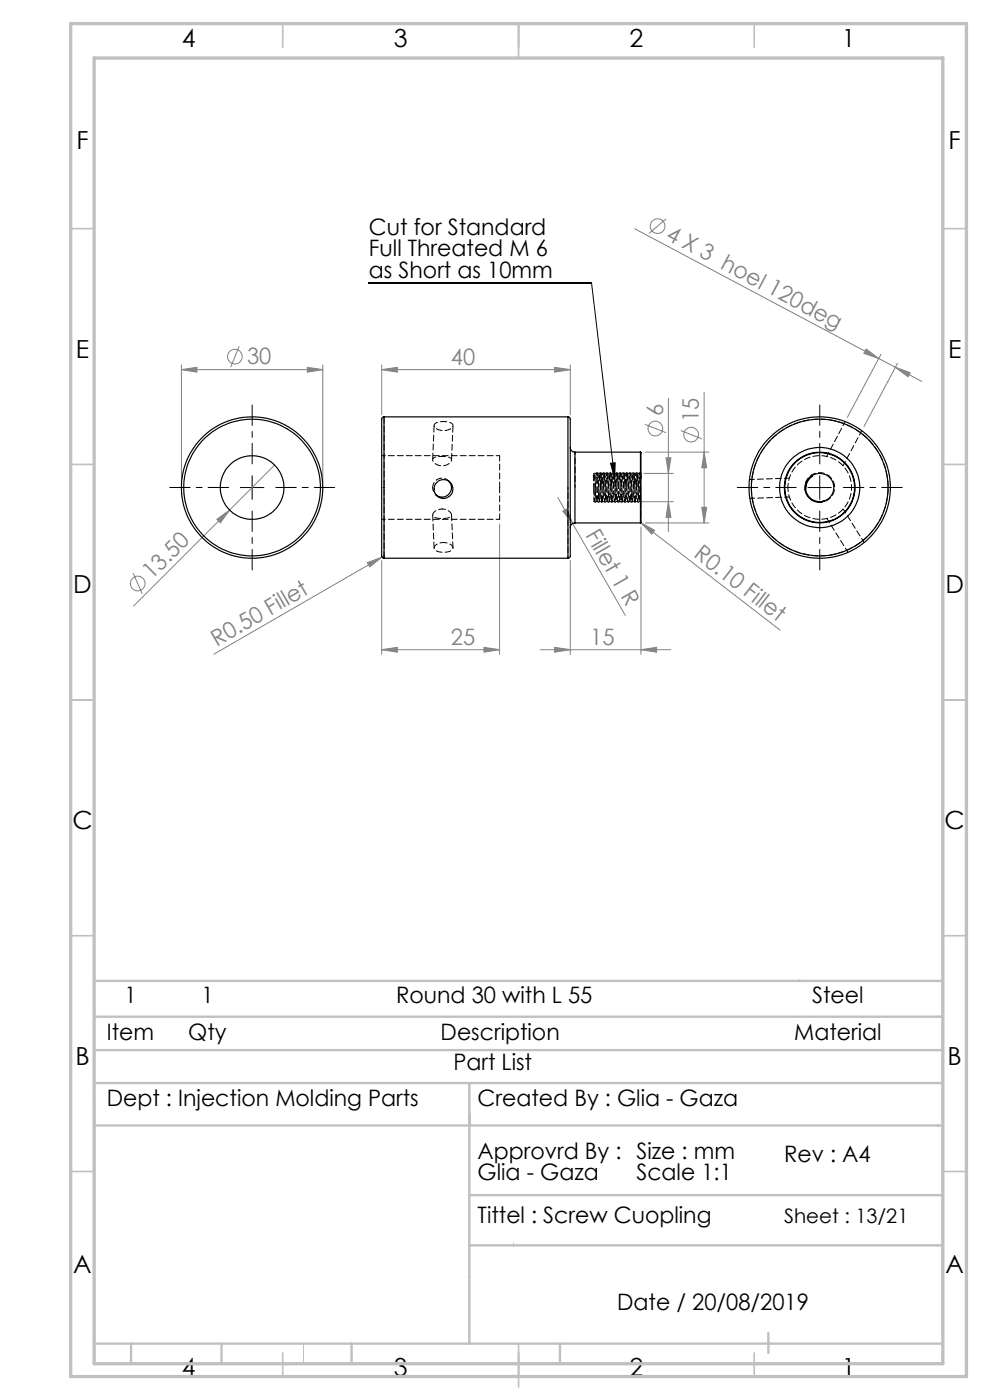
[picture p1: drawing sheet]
<svg xmlns="http://www.w3.org/2000/svg" width="210mm" height="297mm" viewBox="0 0 210 297" stroke-linecap="round" stroke-linejoin="round" font-family="sans-serif">
<g fill="none" stroke="#808080" stroke-width=".21">
<path d="M134.7 48.5l51.7 27.6M141.3 46.4l-3.6 3.1M38.5 78.4l3.3-.5v1zM38.5 78.4h30M38.5 77.4v25M50.7 73.4l-1.8 4.5M65.2 77.9l3.3 .5-3.3 .5zM68.5 77.4v25M81 78.4l3.3-.5v1zM81 77.4v10.5M81 78.4h40M117.7 77.9l3.3 .5-3.3 .5z"/>
<path d="M121 77.4v10.5M183.7 74l2.7 2.1-3.2-1.1zM186.4 76.1l3.5 1.8M186.9 75.2l-7.2 13.3M189.9 77.9l5.6 3M189.9 77.9l3.2 1.2-.5 .8zM190.4 77l-7.1 13.5M58.2 98.7l-29.9 29.9M136.8 90l4.5 1.8M136.9 95.9h13.5M141.3 97.1h1l-.5 3.3zM141.8 84.5v28.3"/>
<path d="M144.4 91.3l4.4 1.8M149.4 95.9l.5 3.3h-1zM149.4 83.2v27.7M46 110.2l2.7-2-2 2.7zM77.9 119.4l3.1-1.2-2.6 2.1zM81 118.9v19.9M81 118.2l-35.6 20.6M81.5 117.9l-.5 .3M106 111.2v27.6M118.3 105.5l14.3 25.1M119.4 108.4l.9-.5 1.2 3.2zM121 118.9v19.9"/>
<path d="M135.9 110.8l.1 .1M136 110.9l2.9 1.6-.6 .8zM136 111.8v27M136 110.9l29.5 22.8M136.2 106.4h6.6M136.6 100.4h6.2M136.9 110.9h13.5M141.8 106.4l.5 3.3h-1zM148.9 107.6h1l-.5 3.3zM28.3 121.6l1.9 4.4M81 137.8l3.3-.5v1.1zM81 137.8h25"/>
<path d="M102.7 137.3l3.3 .5-3.3 .6zM114.6 137.8h27.7M117.7 137.3l3.3 .5-3.3 .6zM136 137.8l3.3-.5v1.1z"/>
<circle cx="139.5" cy="48" r="1.55"/>
<circle cx="49.8" cy="75.7" r="1.55"/>
<circle cx="139" cy="90.9" r="1.55"/>
<circle cx="146.6" cy="92.2" r="1.55"/>
<circle cx="29.2" cy="123.8" r="1.55"/>
</g>
<path d="M78.2 60.1l47.3-.1 4.9 41.5M129.5 98.3l1-.1-.1 3.3zM51 103.4h5M53.5 100.9v5M171.4 103.4h5M173.9 100.9v5" fill="none" stroke="#000" stroke-width=".21"/>
<path d="M53.5 98.4v-12.5M173.9 98.4v-12.5M48.5 103.4h-12.5M53.5 108.4v12.5M58.5 103.4h12.5M168.9 103.4h-12.5M173.9 108.4v12.5M178.9 103.4h12.5" fill="none" stroke="#000" stroke-width=".21" stroke-dasharray="15.2 1.3 1.3 1.3" stroke-dashoffset="10.9"/>
<path d="M169.6 207.8l.2 .3M99.6 229.8v23.7M108.9 263.7v.7M64.4 285v4.3" fill="none" stroke="#c0c0c0" stroke-width=".21"/>
<g fill="none" stroke="#c0c0c0" stroke-width=".35">
<path d="M60 5v5M110 5v7.3M160 5v5M15 48.5h5M200 48.5h5M15 98.5h5M200 98.5h5M15 148.5h5M200 148.5h5M15 198.5h5M200 198.5h5M15 248.5h5"/>
<path d="M200 248.5h5M60 287v5M110 285v9.3M160 287v5"/>
</g>
<g fill="none" stroke="#c0c0c0" stroke-width=".5">
<path d="M20 215.7h180M20 208.1h180M20 229.8h180M20 234v55.3M20 238.8h180M20 222.8h180M99.6 229.8v55.2M99.6 253.5h100.4M99.6 264.2h100.4M20 285h180M27.8 285v4.3M47 285v4.3"/>
<path d="M74.6 285v4.3M118.8 285v4.3M163 282.8v4.2"/>
</g>
<path d="M15 5h190v287h-190zM20 12.3h180v277h-180z" fill="none" stroke="#c0c0c0" stroke-width=".7"/>
<path d="M129.5 98.3l1-.1-.1 3.3z" fill="#000"/>
<g fill="#808080">
<path d="M77.9 119.4l3.1-1.2-2.6 2.1z"/>
<path d="M46 110.2l2.7-2-2 2.7z"/>
<path d="M119.4 108.4l.9-.5 1.2 3.2z"/>
<path d="M136 110.9l2.9 1.6-.6 .8z"/>
<path d="M189.9 77.9l3.2 1.2-.5 .8zM183.7 74l2.7 2.1-3.2-1.1z"/>
<path d="M117.7 77.9l3.3 .5-3.3 .5zM81 78.4l3.3-.5v1z"/>
<path d="M117.7 137.3l3.3 .5-3.3 .6zM136 137.8l3.3-.5v1.1zM81 137.8l3.3-.5v1.1zM102.7 137.3l3.3 .5-3.3 .6zM38.5 78.4l3.3-.5v1zM65.2 77.9l3.3 .5-3.3 .5z"/>
<path d="M149.4 95.9l.5 3.3h-1zM148.9 107.6h1l-.5 3.3zM141.3 97.1h1l-.5 3.3zM141.8 106.4l.5 3.3h-1z"/>
</g>
<g fill="none" stroke="#000" stroke-width=".25">
<path d="M81.5 88.4l-.3 .1-.2 .3v29.2l.2 .4h.3M81.5 88.4v30M81.5 88.4h39M120.5 88.4l.3 .2a21.3 21.3 0 0 1 .2 5.3v20.3a13 13 0 0 1-.2 4.1l-.3 .1M120.5 88.4v30M121 94.9a.96 .96 0 0 0 1 1M122 95.9v15M122 95.9h13.9M135.9 95.9v15M81.5 118.4h39M95.2 102.2a1.99 1.99 0 0 1 0 2.6 1.99 1.99 0 0 1-2.7 .3M122 110.9a.96 .96 0 0 0-1 1"/>
<path d="M122 110.9h13.9M171.9 101.2a2.98 2.98 0 0 0-.6 3.8 2.98 2.98 0 0 0 3.6 1.3M172.3 100.9l.1 .1zM172.4 101a3.3 3.3 0 0 0-1.5 2.7"/>
<circle cx="53.5" cy="103.4" r="6.7"/>
<circle cx="53.5" cy="103.4" r="14.5"/>
<circle cx="53.5" cy="103.4" r="15"/>
<circle cx="94.1" cy="103.7" r="1.99"/>
<circle cx="173.8" cy="103.4" r="3"/>
<circle cx="173.9" cy="103.4" r="7.4"/>
<circle cx="173.9" cy="103.4" r="7.5"/>
<circle cx="173.9" cy="103.4" r="14.5"/>
<circle cx="173.9" cy="103.4" r="15"/>
<circle cx="173.9" cy="103.4" r="8.5"/>
</g>
<path d="M93.8 96.8l-1 .1a.8 .8 0 0 0-1 .5 .8 .8 0 0 0 .6 1 2.15 2.15 0 0 0 3.4-.9l-.6-.5-1.4-.2M106 96.7h-25M81 110.2h25M93.8 108a1.79 1.79 0 0 0-2 1.3 2.31 2.31 0 0 0 2.3 .7 1.34 1.34 0 0 0 1.7-.9 2 2 0 0 0-2-1.1M94.1 115.1a1.68 1.68 0 0 0-2 1.3 2.83 2.83 0 0 0 3.3 .6 .78 .78 0 0 0 .7-.8 .78 .78 0 0 0-.7-.8l-1.3-.3" fill="none" stroke="#000" stroke-width=".21" stroke-dasharray="1.3 .6" stroke-dashoffset=".5"/>
<path d="M94.1 89.4l-1.1 .1a.75 .75 0 0 0-.9 .6 .75 .75 0 0 0 .6 .9 2.38 2.38 0 0 0 3.4-.7 1.41 1.41 0 0 0-1.6-.9h-.4M172.1 106a3.1 3.1 0 0 0 4.7-1.5 3.1 3.1 0 0 0-2.6-4.2 3.1 3.1 0 0 0-3.4 3.5" fill="none" stroke="#000" stroke-width=".21" stroke-dasharray="1.3 .6" stroke-dashoffset=".6"/>
<path d="M91.8 103.4a1.99 1.99 0 0 1 1.3-1.8 1.99 1.99 0 0 1 2.2 .5M106 103.4v-6.7M106 110.2v-6.8" fill="none" stroke="#000" stroke-width=".21" stroke-dasharray="1.3 .6" stroke-dashoffset=".1"/>
<path d="M92.6 105l-.6-.6-.2-1" fill="none" stroke="#000" stroke-width=".21" stroke-dasharray="1.3 .6" stroke-dashoffset=".9"/>
<path d="M178.8 98.8l4-7.5M125.9 100.9l.1 2.8M126 103.7v-2.7M126 103.7v2.7M136 101.3l-.1-.9-.4 6-.3-6-.4 6-.3-6-.4 6-.3-6-.4 6-.3-6-.4 6-.3-6-.4 6-.3-6-.4 6-.3-6-.4 6-.3-6-.4 6-.3-6-.4 6-.3-6-.4 6-.3-6-.4 6-.3-6-.4 6-.3-6-.4 6-.2-5.5M167.4 101.4l-8.4 .3M175.4 110l4.5 7.2" fill="none" stroke="#000" stroke-width=".21" stroke-dasharray="1.3 .6" stroke-dashoffset=".2"/>
<g fill="none" stroke="#000" stroke-width=".21" stroke-dasharray="1.3 .6">
<path d="M91.8 109.3l.3 7M92.4 104.9l.3 .3M95.5 102.3l-.4-.3M96.1 116.2l-.3-7M126 100.9h.2M126 100.4v.5M126 100.9v.1M126 106.4h.1M126.2 100.9l-.3-.1 .1 .2M126.4 106.4h.4M126.5 100.4h-.5M126.5 105.3h.1"/>
<path d="M127.1 106.4h.4M127.2 100.4h-.4M127.2 105.3h.1M127.8 106.4h.4M127.9 100.4h-.4M127.9 105.3h.1M128.5 106.4h.4M128.6 100.4h-.4M128.6 105.3h.1M129.2 106.4h.4M129.3 100.4h-.4M129.3 105.3h.1"/>
<path d="M129.9 106.4h.4M130 100.4h-.4M130 105.3h.1M130.6 106.4h.4M130.7 100.4h-.4M130.7 105.3h.1M131.3 106.4h.4M131.4 100.4h-.4M131.4 105.3h.1M132 106.4h.4M132.1 100.4h-.4M132.1 105.3h.1"/>
<path d="M132.7 106.4h.4M132.8 100.4h-.4M132.8 105.3h.1M133.4 106.4h.4M133.5 100.4h-.4M133.5 105.3h.1M134.1 106.4h.4M134.2 100.4h-.4M134.2 105.3h.1M134.8 106.4h.4M134.9 100.4h-.4M134.9 105.3h.1"/>
<path d="M135.5 106.4h.4M135.6 100.4h-.4M135.6 105.3h.1M135.9 106.3l.1 .2M136 100.4h-.1M170.8 103.8h.1M170.8 103.8v.4M171.7 101.3h.1M172.2 100.7l-.1 .1M172.3 100.9l-.1-.2 .1 .2M174.9 106.2h.2M175 106.2l-.5 .2"/>
</g>
<path d="M81.5 118.4v-30M126 103.7l.2 2.7 .3-6 .4 6 .3-6 .4 6 .3-6 .4 6 .3-6 .4 6 .3-6 .4 6 .3-6 .4 6 .3-6 .4 6 .3-6 .4 6 .3-6 .4 6 .3-6 .4 6 .3-6 .4 6 .3-6 .4 6 .3-6 .4 6 .3-6 .3 6M159.4 103.4a14.5 14.5 0 0 1 21.5-12.7 14.5 14.5 0 0 1 .7 25 14.5 14.5 0 0 1-22.2-11.5v-.8" fill="none" stroke="#000" stroke-width=".21" stroke-dasharray="1.3 .6" stroke-dashoffset="-.1"/>
<g fill="none" stroke="#000" stroke-width=".21" stroke-dasharray="1.3 .6" stroke-dashoffset="-.2">
<path d="M92.1 90.2l-.3 7.3M95.8 97.6l.3-7.3M127 103.4l-.2-2.9-.1-.2-.2 .2M127.7 103.4l-.2-2.9-.1-.2-.2 .2M128.4 103.4l-.2-2.9-.1-.2-.2 .2M129.1 103.4l-.2-2.9-.1-.2-.2 .2M129.8 103.4l-.2-2.9-.1-.2-.2 .2M130.5 103.4l-.2-2.9-.1-.2-.2 .2M131.2 103.4l-.2-2.9-.1-.2-.2 .2M131.9 103.4l-.2-2.9-.1-.2-.2 .2M132.6 103.4l-.2-2.9-.1-.2-.2 .2M133.3 103.4l-.2-2.9-.1-.2-.2 .2"/>
<path d="M134 103.4l-.2-2.9-.1-.2-.2 .2M134.7 103.4l-.2-2.9-.1-.2-.2 .2M135.4 103.4l-.2-2.9-.1-.2-.2 .2"/>
</g>
<path d="M179.3 89.4l-3.9 7.4M126.3 103.4l-.2-2.6M159.1 105.7l8.3-.3M183.3 115.1l-4.4-7.1" fill="none" stroke="#000" stroke-width=".21" stroke-dasharray="1.3 .6" stroke-dashoffset=".3"/>
<g fill="none" stroke="#000" stroke-width=".21" stroke-dasharray="1.3 .6" stroke-dashoffset=".8">
<path d="M120.5 103.4v15M126.1 106.3l.3 .2 .1-1.2M126.8 106.3l.3 .2 .1-1.2M127.5 106.3l.3 .2 .1-1.2M128.2 106.3l.3 .2 .1-1.2M128.9 106.3l.3 .2 .1-1.2M129.6 106.3l.3 .2 .1-1.2M130.3 106.3l.3 .2 .1-1.2M131 106.3l.3 .2 .1-1.2M131.7 106.3l.3 .2 .1-1.2M132.4 106.3l.3 .2 .1-1.2M133.1 106.3l.3 .2 .1-1.2"/>
<path d="M133.8 106.3l.3 .2 .1-1.2M134.5 106.3l.3 .2 .1-1.2M135.2 106.3l.3 .2 .1-1.2M136 101.5l-.1-1.1-.2-.1-.1 .2"/>
</g>
<path d="M122 103.4v-7.5M135.9 103.4v7.5" fill="none" stroke="#000" stroke-width=".21" stroke-dasharray="1.3 .6" stroke-dashoffset=".7"/>
<path d="M167.1 103.4a6.8 6.8 0 0 1 10-5.9 6.8 6.8 0 0 1 .5 11.6 6.8 6.8 0 0 1-10.4-5.1l-.1-.6" fill="none" stroke="#000" stroke-width=".21" stroke-dasharray="1.3 .6" stroke-dashoffset=".4"/>
<g font-size="5.3">
<text x="38.5" y="9.9">4</text>
<text x="83.5" y="9.9">3</text>
<text x="133.6" y="9.9">2</text>
<text x="178.6" y="9.9">1</text>
<text x="16.2" y="31.6">F</text>
<text x="201.2" y="31.6">F</text>
<text x="16.1" y="75.9">E</text>
<text x="201.1" y="75.9">E</text>
<text x="15.5" y="125.9">D</text>
<text x="200.5" y="125.9">D</text>
<text x="15.4" y="175.9">C</text>
<text x="200.4" y="175.9">C</text>
<text x="16" y="225.9">B</text>
<text x="201" y="225.9">B</text>
<text x="15.5" y="270.1">A</text>
<text x="200.5" y="270.1">A</text>
<text x="38.5" y="291.9">4</text>
<text x="83.5" y="291.9">3</text>
<text x="133.6" y="291.9">2</text>
<text x="178.6" y="291.9">1</text>
</g>
<g font-size="4.8">
<text x="78.3" y="49.9">Cut for Standard</text>
<text x="78.3" y="54.4">Full Threated M 6</text>
<text x="78.3" y="58.9">as Short as 10mm</text>
<text x="26.4" y="212.7">1</text>
<text x="42.7" y="212.7">1</text>
<text x="84" y="212.7">Round 30 with L 55</text>
<text x="172.3" y="212.7">Steel</text>
<text x="22.6" y="220.7">Item</text>
<text x="39.9" y="220.7">Qty</text>
<text x="93.5" y="220.7">Description</text>
<text x="168.5" y="220.7">Material</text>
<text x="96.2" y="226.9">Part List</text>
<text x="22.6" y="234.7">Dept : Injection Molding Parts</text>
<text x="101.3" y="234.7">Created By : Glia - Gaza</text>
<text x="101.3" y="245.8">Approvrd By : Size : mm</text>
<text x="101.3" y="250.3">Glia - Gaza</text>
<text x="135" y="250.3">Scale 1:1</text>
<text x="166.3" y="246.5">Rev : A4</text>
<text x="101.3" y="259.5">Tittel : Screw Cuopling</text>
<text x="130.9" y="277.8">Date / 20/08/2019</text>
</g>
<g font-size="4.8" fill="#808080">
<text x="141" y="50.6" transform="rotate(28 141 50.6)">4 X 3 hoel 120deg</text>
<text x="52.4" y="77.3">30</text>
<text x="95.7" y="77.3">40</text>
<text x="140.7" y="88.3" transform="rotate(-90 140.7 88.3)">6</text>
<text x="148.3" y="89.6" transform="rotate(-90 148.3 89.6)">15</text>
<text x="124.1" y="113.6" transform="rotate(60 124.1 113.6)">Fillet 1 R</text>
<text x="147" y="118" transform="rotate(38 147 118)">R0.10 Fillet</text>
<text x="32.2" y="123.1" transform="rotate(-45 32.2 123.1)">13.50</text>
<text x="46" y="137.2" transform="rotate(-30 46 137.2)">R0.50 Fillet</text>
<text x="95.7" y="136.7">25</text>
<text x="125.2" y="136.7">15</text>
</g>
<text font-size="4.2" x="166.3" y="259.5">Sheet : 13/21</text>
</svg>
